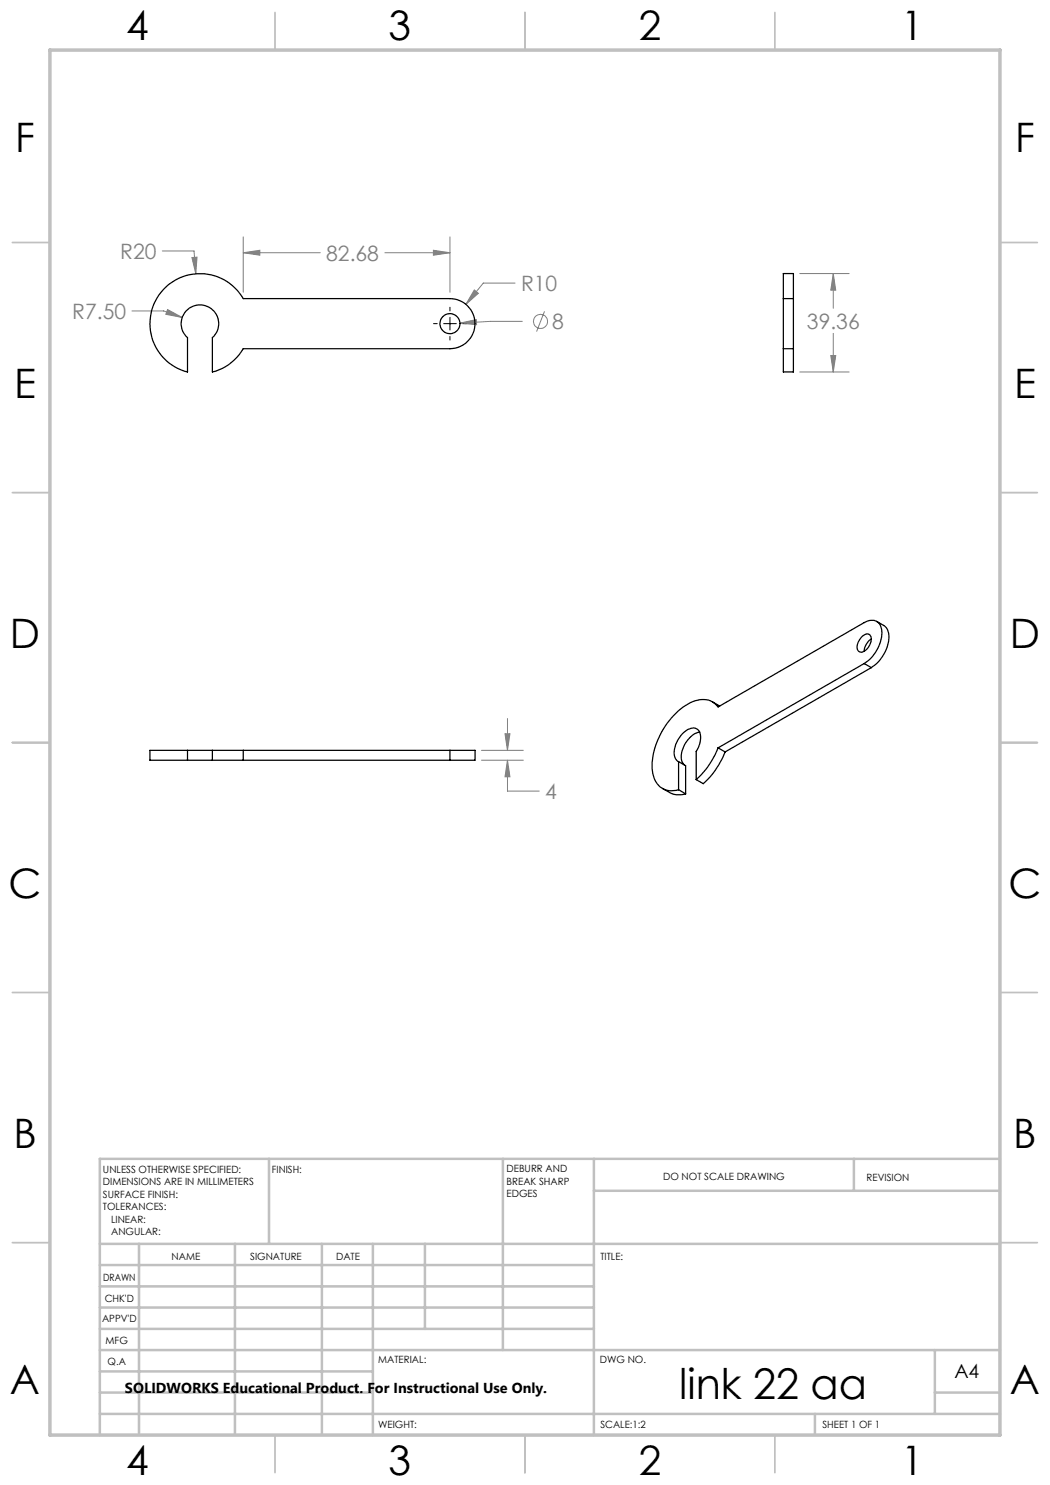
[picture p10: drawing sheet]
<svg xmlns="http://www.w3.org/2000/svg" width="210mm" height="297mm" viewBox="0 0 210 297" stroke-linecap="round" stroke-linejoin="round" font-family="sans-serif">
<g fill="none" stroke="#808080" stroke-width=".2">
<path d="M32.5 50.2h6.3l.4 4.5M38.4 51.5l1-.1-.2 3.3zM48.6 50.5l3.4-.4v.9zM48.6 47.4v11.1M48.6 50.5h15.5M77 50.5h13M86.7 50.1l3.3 .4-3.3 .5zM90 47.4v11.1M94.9 58l.8 .7-2.5 2.2zM103 56.6h-6.3l-3.5 4.3M159.9 54.7h9.9M166.7 54.7l.4 3.3h-.9z"/>
<path d="M166.7 54.7v7M26.4 62.2h6.3l3.7 1.3M33.5 61.9l2.9 1.6-3.2-.6zM92 64.6l3.2-.7 .1 1zM104.5 64.3h-6.4l-6.1 .3M108.9 62.3l-1.6 4M159.9 74.4h9.9M166.2 71.1h.9l-.4 3.3zM166.7 66.7v7.7M96.3 152h8.4M96.3 150.1h8.4M101 146.8h1l-.5 3.3z"/>
<path d="M101.5 152l.5 3.4h-1zM101.5 152v6.2h6.3M101.5 143.7v6.4"/>
<circle cx="108.1" cy="64.3" r="1.4"/>
</g>
<path d="M86.7 64.7h.8M88.7 64.7h2.6M90 61.5v.7M90 63.5v2.5M90 67.3v.7M92.5 64.7h.8" fill="none" stroke="#000" stroke-width=".2"/>
<g fill="none" stroke="#c0c0c0" stroke-width=".35">
<path d="M55 2.5v7.5M105 2.5v7.5M155 2.5v7.5M2.5 48.5h7.5M200 48.5h7.5M2.5 98.5h7.5M200 98.5h7.5M2.5 148.5h7.5M200 148.5h7.5M2.5 198.5h7.5M200 198.5h7.5M2.5 248.5h7.5"/>
<path d="M200 248.5h7.5M55 287v7.5M105 287v7.5M155 287v7.5"/>
</g>
<g fill="none" stroke="#c0c0c0" stroke-width=".5">
<path d="M53.8 231.8v17M100.6 231.8v38.2M118.8 231.8v55.2M118.8 238.2h81.2M170.8 231.8v6.4M200 231.8h-180v55.2M20 248.8h180M20 257.3h98.8M20 253h98.8M27.8 248.8v38.2M47 248.8v38.2M64.4 248.8v38.2"/>
<path d="M74.6 248.8v38.2M85 248.8v17M20 265.8h98.8M20 261.5h98.8M20 278.5h54.6M20 274.3h54.6M20 270h180M187 278.5h13M187 270v12.8M20 282.8h180M163 282.8v4.2"/>
</g>
<path d="M10 10h190v277h-190z" fill="none" stroke="#c0c0c0" stroke-width=".7"/>
<path d="M38.4 51.5l.8 3.2 .2-3.3zM92 64.6l3.3 .3-.1-1zM94.9 58l-1.7 2.9 2.5-2.2zM48.6 50.5l3.4-.4v.9zM86.7 50.1l3.3 .4-3.3 .5zM33.5 61.9l-.3 1 3.2 .6zM166.7 54.7l.4 3.3h-.9zM166.2 71.1h.9l-.4 3.3zM101.5 152l.5 3.4h-1zM101 146.8h1l-.5 3.3z" fill="#808080"/>
<g fill="none" stroke="#000" stroke-width=".25">
<path d="M32.7 57.9a10 10 0 0 1 15.9 1.8h41.4a5 5 0 0 1 5 5 5 5 0 0 1-5 5h-41.4a10.1 10.1 0 0 1-6.1 4.7v-6.9a3.7 3.7 0 0 0 .2-5.4 3.7 3.7 0 0 0-5.4 0 3.7 3.7 0 0 0 .2 5.4v6.9a10 10 0 0 1-4.8-16.5zM156.7 59.7v10M156.7 59.7v-5h2v5M156.7 59.7h2M158.7 59.7v10M156.7 69.7v4.7h2v-4.7M156.7 69.7h2M172.5 127.2a.97 .97 0 0 1 .9-.4 .97 .97 0 0 1 .8 .5 2.62 2.62 0 0 1-2.1 3.1 1.25 1.25 0 0 1-.5-1.9zM172.8 132.7a7.5 7.5 0 0 0 3.5-6.9 2.11 2.11 0 0 0-3.5-1.3l-29.2 16.9a3.9 3.9 0 0 0-5.1-1.1 15 15 0 0 0-8 13.9 3.9 3.9 0 0 0 4.8 3.9l.4-.2M172.8 132.7l-29.2 16.9M172.8 132.7l1.5 .8M174.3 127.8a3.2 3.2 0 0 0-1.5 2.4"/>
<path d="M174.3 133.5l-29.3 16.9M175.3 124.3l1.4 .8a3.1 3.1 0 0 1 .9 3.6 7.9 7.9 0 0 1-3.3 4.8M37.5 150.1h-7.5v1.9h7.5M37.5 150.1h5M37.5 152h5M37.5 150.1v1.9M42.5 150.1h6.1M42.5 152h6.1M42.5 150.1v1.9M48.6 150.1v1.9M48.6 150.1h41.4M48.6 152h41.4"/>
<path d="M90 150.1h5v1.9h-5M90 150.1v1.9M132.5 157.7l1.4 .8a4 4 0 0 0 3.2 .3M135.7 152.3a2.39 2.39 0 0 1-.7-3 4.9 4.9 0 0 1 3.5-3.7 1.48 1.48 0 0 1 1.6 1.7 5 5 0 0 1-.9 3v5.6M135.7 152.3v5.6M135.7 157.9l1.4 .9M135.7 152.3l1.4 .8v5.7M139.9 146.4a5.2 5.2 0 0 0-3.6 4.4 2.31 2.31 0 0 0 .6 2.2M142.5 140.4l1.4 .8M143.6 149.6a17.2 17.2 0 0 1-4.4 6.3M143.6 149.6l1.4 .8M145 150.4a17.2 17.2 0 0 1-4.3 6.3l-1.5-.8"/>
<circle cx="90" cy="64.7" r="2.01"/>
</g>
<text font-size="8.5" x="135.8" y="279.7">link 22 aa</text>
<g font-size="8.1">
<text x="25.2" y="8">4</text>
<text x="77.7" y="8">3</text>
<text x="127.7" y="8">2</text>
<text x="180.2" y="8">1</text>
<text x="3" y="30.4">F</text>
<text x="203" y="30.4">F</text>
<text x="2.8" y="79.6">E</text>
<text x="202.8" y="79.6">E</text>
<text x="2" y="129.6">D</text>
<text x="202" y="129.6">D</text>
<text x="1.7" y="179.6">C</text>
<text x="201.7" y="179.6">C</text>
<text x="2.7" y="229.6">B</text>
<text x="202.7" y="229.6">B</text>
<text x="2" y="278.9">A</text>
<text x="202" y="278.9">A</text>
<text x="25.2" y="295">4</text>
<text x="77.7" y="295">3</text>
<text x="127.7" y="295">2</text>
<text x="180.2" y="295">1</text>
</g>
<g font-size="4.2" fill="#808080">
<text x="24" y="51.8">R20</text>
<text x="65.3" y="52.1">82.68</text>
<text x="104.2" y="58.2">R10</text>
<text x="14.5" y="63.8">R7.50</text>
<text x="110.5" y="65.8">8</text>
<text x="161.4" y="65.7">39.36</text>
<text x="109" y="159.8">4</text>
</g>
<text font-size="3.9" x="190.9" y="275.5">A4</text>
<text font-size="2.9" x="25" y="278.6">SOLIDWORKS Educational Product. For Instructional Use Only.</text>
<g font-size="2">
<text x="20.6" y="234.6">UNLESS OTHERWISE SPECIFIED:</text>
<text x="20.6" y="237.1">DIMENSIONS ARE IN MILLIMETERS</text>
<text x="20.6" y="239.6">SURFACE FINISH:</text>
<text x="54.4" y="234.6">FINISH:</text>
<text x="101.3" y="234.5">DEBURR AND</text>
<text x="101.3" y="237">BREAK SHARP</text>
<text x="101.3" y="239.5">EDGES</text>
<text x="132.6" y="236">DO NOT SCALE DRAWING</text>
<text x="173.3" y="236.2">REVISION</text>
<text x="20.6" y="242.1">TOLERANCES:</text>
<text x="22.2" y="244.6">LINEAR:</text>
<text x="22.2" y="247.1">ANGULAR:</text>
<text x="34.3" y="252">NAME</text>
<text x="50" y="251.9">SIGNATURE</text>
<text x="67.2" y="251.9">DATE</text>
<text x="120.1" y="251.9">TITLE:</text>
<text x="20.6" y="256.1">DRAWN</text>
<text x="20.9" y="260.3">CHK'D</text>
<text x="20.4" y="264.4">APPV'D</text>
<text x="21.1" y="268.8">MFG</text>
<text x="21.5" y="273">Q.A</text>
<text x="75.6" y="272.5">MATERIAL:</text>
<text x="120" y="272.5">DWG NO.</text>
<text x="75.6" y="285.5">WEIGHT:</text>
<text x="120.1" y="285.6">SCALE:1:2</text>
<text x="164.5" y="285.6">SHEET 1 OF 1</text>
</g>
</svg>
